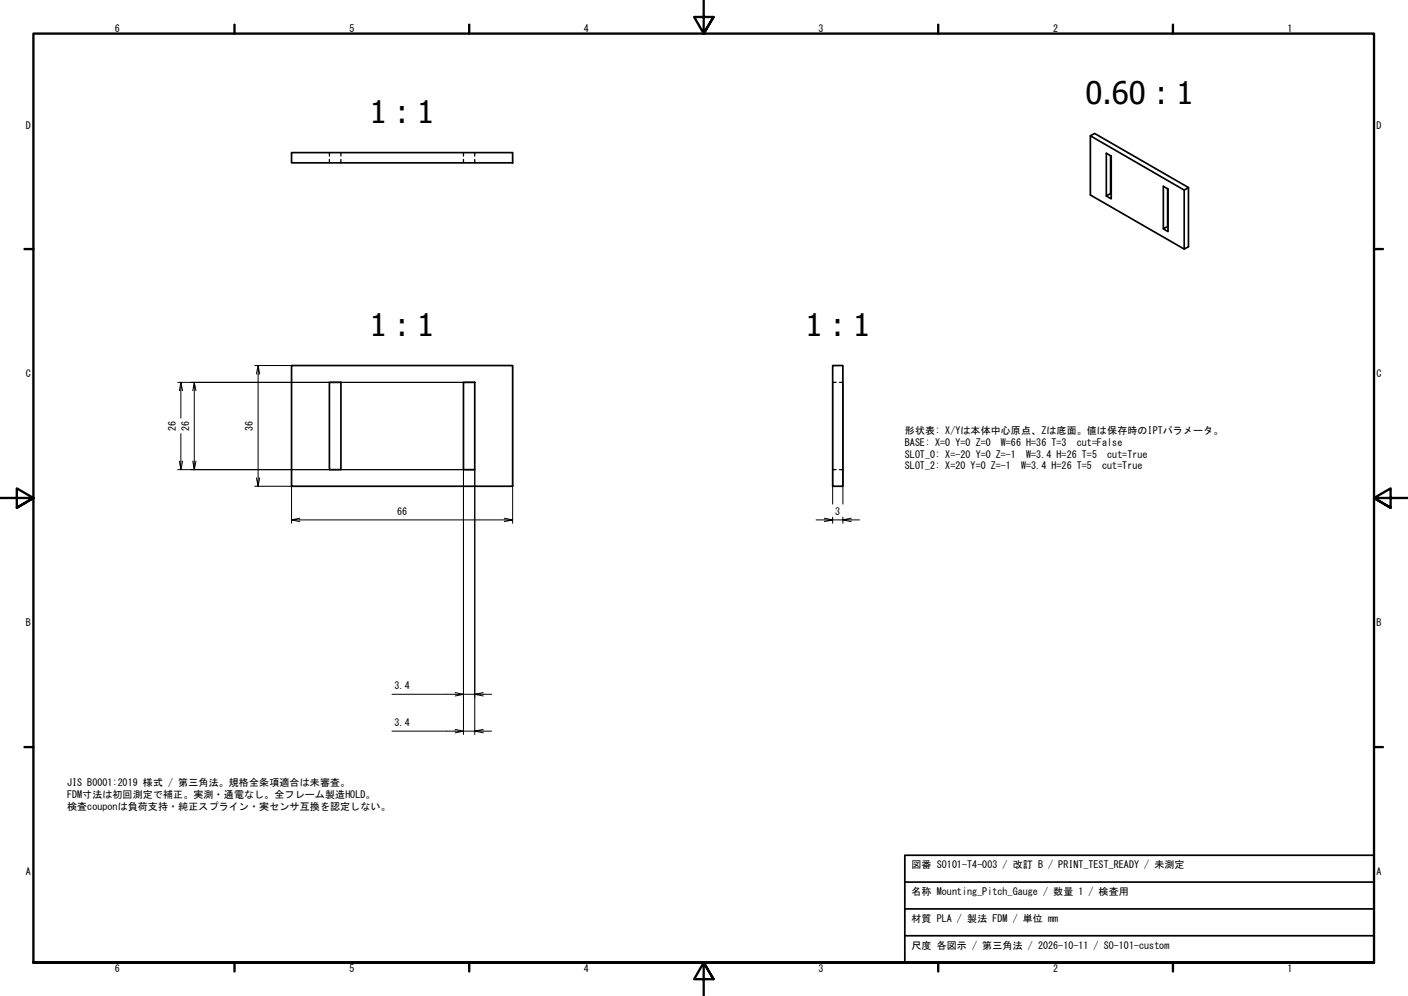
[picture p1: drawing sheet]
<svg xmlns="http://www.w3.org/2000/svg" width="420mm" height="297mm" viewBox="0 0 420 297" stroke-linecap="round" stroke-linejoin="round" font-family="sans-serif">
<!-- layer: Visible (ISO) -->
<path d="M87 45.5h66v3.1h-66zM325.4 40.5l28 16.2 1.2-.8v17.7l-1.2 .7v-17.6M331.4 46.5v11.2M331.6 57.8l-.2-.1-1.3 .8v-12.8l1.5 .8v12.8l-1.5-.8M348.4 56.2v11.3M354.6 55.9l-28-16.1-1.2 .7v17.7l28 16.1M348.6 67.6l-1.4 .6v-12.7l1.4 .9v12.7l-1.4-.9M87 109h66v36h-66zM98.3 114h3.4v26.1h-3.4zM138.3 114h3.4v26.1h-3.4zM248.5 109h3v36h-3z" fill="none" stroke="#000" stroke-width=".51"/>
<!-- layer: Hidden (ISO) -->
<path d="M98.3 45.5v1M98.3 47.5v1.1M101.7 45.5v1M101.7 47.5v1.1M138.3 45.5v1M138.3 47.5v1.1M141.7 45.5v1M141.7 47.5v1.1M248.5 114h1M250.5 114h1M248.5 140.1h1M250.5 140.1h1" fill="none" stroke="#000" stroke-width=".38"/>
<!-- layer: Border (ISO) -->
<g fill="none" stroke="#000" stroke-width=".7">
<path d="M70 7.4v2.6M140 7.4v2.6M210 0v10l-2.9-4.9h5.8l-2.9 4.9 2.9-4.9M280 7.4v2.6M350 7.4v2.6M7.3 74.3h2.7M410 74.3h2.7M0 148.5h10l-5-2.8v5.7l5-2.9-5 2.9M420 148.5h-10l5-2.8v5.7l-5-2.9 5 2.9M7.3 222.8h2.7M410 222.8h2.7M10 287.1v-277.1h400v277.1h-400h400"/>
<path d="M70 287.1v2.6M140 287.1v2.6M212.9 292l-2.9-4.9 2.9 4.9h-5.8l2.9-4.9v9.9M280 287.1v2.6M350 287.1v2.6"/>
</g>
<!-- layer: Title (ISO) -->
<path d="M270 255.1h140v32h-140zM270 263.1h140M270 271.1h140M270 279.1h140" fill="none" stroke="#000" stroke-width=".51"/>
<!-- layer: Dimension (ISO) -->
<g fill="none" stroke="#000" stroke-width=".3">
<path d="M53 114h88.7M54 114l-.5 2.5M54.5 116.5l-.5-2.5v10.7M58 114l-.5 2.5M58.5 116.5l-.5-2.5v26.1l-.5-2.6M76 109h11v47.1M77 109l-.5 2.6M77.5 111.6l-.5-2.6v36l-.5-2.5M153 109v47.1M248.5 114v36.4M251.5 114v36.4M54 129.3v10.8l-.5-2.6"/>
<path d="M54.5 137.5l-.5 2.6M58.5 137.5l-.5 2.6M53 140.1h88.7v79M76 145h11M77.5 142.5l-.5 2.5M87 155.1l2.5 .5M89.5 154.5l-2.5 .6h66l-2.5 .5M138.3 140.1v79M150.5 154.5l2.5 .6M243.5 155.1h5l-2.5 .5M246 154.5l2.5 .6h3l2.5 .5M248.5 154.2v1.9"/>
<path d="M251.5 154.2v1.9M254 154.5l-2.5 .6h5M117 207.1h21.3l-2.5 .5M117 218h21.3l-2.5 .6M135.8 206.6l2.5 .5h3.4l2.5 .5M135.8 217.5l2.5 .5h3.4l2.5 .6M144.2 206.6l-2.5 .5h5M144.2 217.5l-2.5 .5h5"/>
</g>
<g font-size="9.3">
<text x="323.9" y="31.2">0.60 : 1</text>
<text x="110.4" y="36.8">1 : 1</text>
<text x="110.4" y="100.3">1 : 1</text>
<text x="240.4" y="100.3">1 : 1</text>
</g>
<g font-size="3">
<text x="34.2" y="9.6">6</text>
<text x="104.3" y="9.6">5</text>
<text x="174.2" y="9.6">4</text>
<text x="244.2" y="9.6">3</text>
<text x="314.3" y="9.6">2</text>
<text x="384.2" y="9.6">1</text>
<text x="7.7" y="38.3">D</text>
<text x="410.8" y="38.3">D</text>
<text x="7.7" y="112.6">C</text>
<text x="410.8" y="112.6">C</text>
<text x="52.5" y="128.6" transform="rotate(-90 52.5 128.6)">26</text>
<text x="56.5" y="128.6" transform="rotate(-90 56.5 128.6)">26</text>
<text x="75.4" y="128.6" transform="rotate(-90 75.4 128.6)">36</text>
<text x="270" y="129.5">形状表: X/Yは本体中心原点、Zは底面。値は保存時のIPTパラメータ。</text>
<text x="270" y="133">BASE: X=0 Y=0 Z=0</text>
<text x="270" y="136.4">SLOT_0: X=-20 Y=0 Z=-1</text>
<text x="298.7" y="133">W=66 H=36 T=3</text>
<text x="306.3" y="136.4">W=3.4 H=26 T=5</text>
<text x="321.3" y="133">cut=False</text>
<text x="330.4" y="136.4">cut=True</text>
<text x="270" y="139.9">SLOT_2: X=20 Y=0 Z=-1</text>
<text x="304.7" y="139.9">W=3.4 H=26 T=5</text>
<text x="328.9" y="139.9">cut=True</text>
<text x="118.5" y="153.5">66</text>
<text x="249.2" y="153.5">3</text>
<text x="7.7" y="186.8">B</text>
<text x="410.8" y="186.8">B</text>
<text x="117.7" y="205.5">3.4</text>
<text x="117.7" y="216.5">3.4</text>
<text x="20" y="234.6">JIS B0001:2019 様式 / 第三角法。規格全条項適合は未審査。</text>
<text x="20" y="238">FDM寸法は初回測定で補正。実測・通電なし。全フレーム製造HOLD。</text>
<text x="20" y="241.5">検査couponは負荷支持・純正スプライン・実センサ互換を認定しない。</text>
<text x="7.7" y="261">A</text>
<text x="272" y="259">図番 SO101-T4-003 / 改訂 B / PRINT_TEST_READY / 未測定</text>
<text x="410.8" y="261">A</text>
<text x="272" y="267">名称 Mounting_Pitch_Gauge / 数量 1 / 検査用</text>
<text x="272" y="275">材質 PLA / 製法 FDM / 単位 mm</text>
<text x="272" y="283">尺度 各図示 / 第三角法 / 2026-10-11 / SO-101-custom</text>
<text x="34.2" y="289.7">6</text>
<text x="104.3" y="289.7">5</text>
<text x="174.2" y="289.7">4</text>
<text x="244.2" y="289.7">3</text>
<text x="314.3" y="289.7">2</text>
<text x="384.2" y="289.7">1</text>
</g>
</svg>
